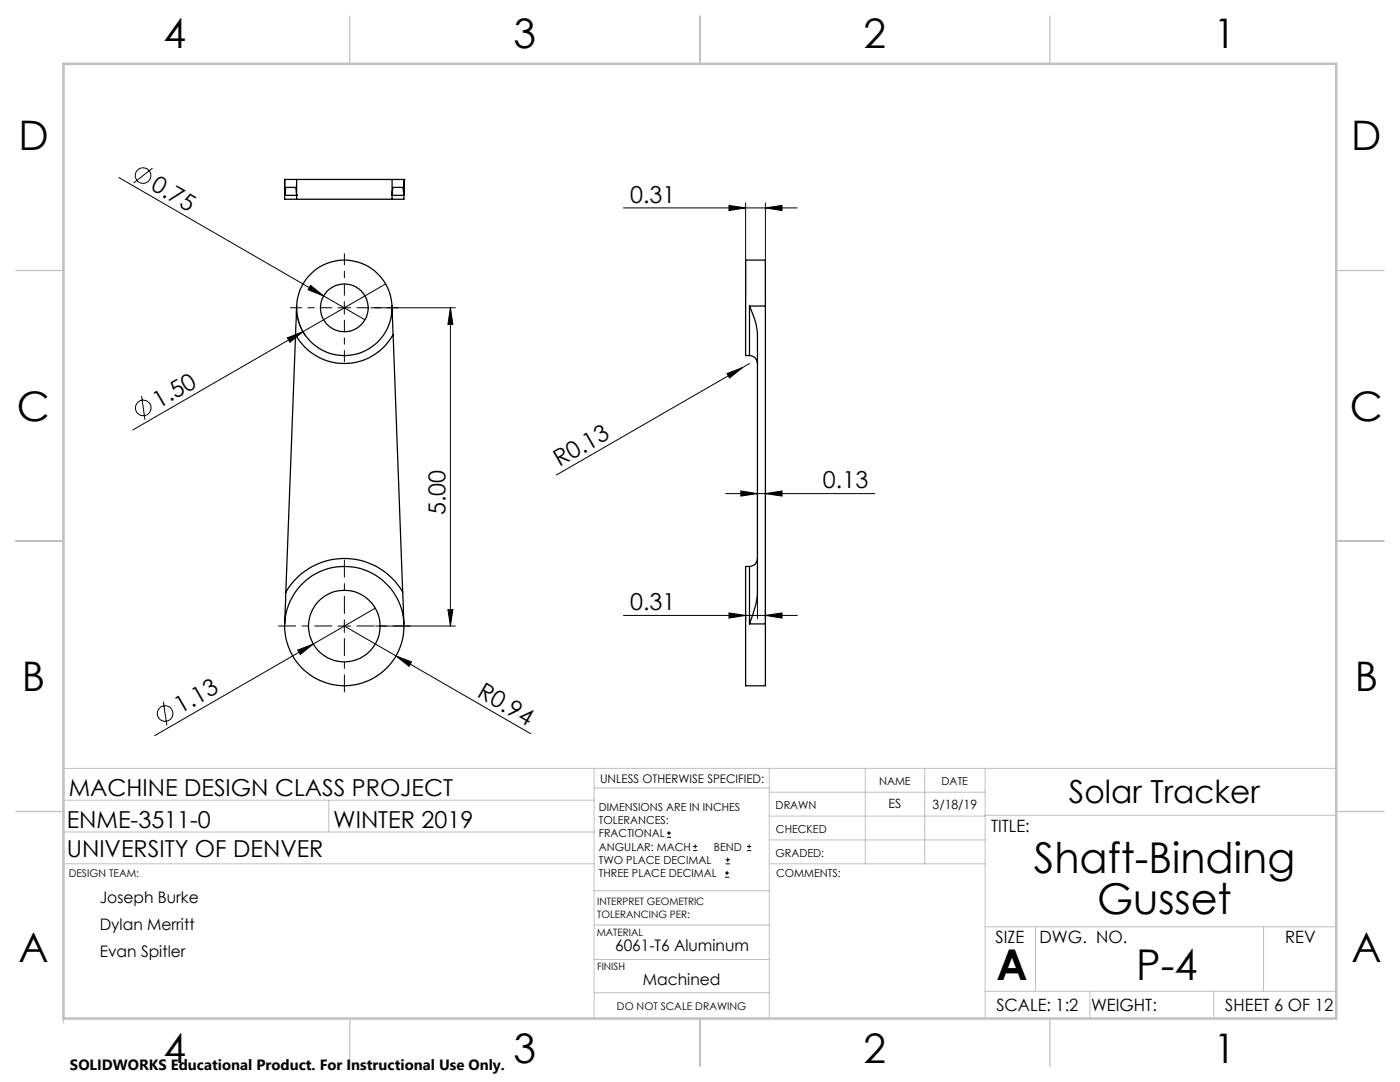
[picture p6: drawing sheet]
<svg xmlns="http://www.w3.org/2000/svg" width="279mm" height="216mm" viewBox="0 0 279 216" stroke-linecap="round" stroke-linejoin="round" font-family="sans-serif">
<g fill="none" stroke="#000" stroke-width=".2">
<path d="M23.7 35.4l49.1 28.4M30.4 33.5l-3.7 3M62 56.9l2.6 2.2-3.1-1.3zM77 56.7l-16.5 9.5M124.4 41.5h34.7M145.5 41l3.3 .5-3.3 .5zM148.8 40.5v19.9M152.8 41.5l3.3-.5v1zM152.8 40.5v19.9M28.3 79l.6 4.7M57.4 67.4l3.1-1.2-2.6 2.1zM59.2 62.1a10 10 0 0 0 1.8 4.9"/>
<path d="M60.5 66.2l-34 19.6M67.5 61.4h2.5M68.7 60.2v2.5M74 61.4h16.9M89.9 61.4l.5 3.3h-1zM89.9 61.4v63.5M145.1 74.5l3.1-1.2-2.6 2.1zM148.2 73.3l-37.2 21.5M149.6 72.5l-1.4 .8M144.8 98.5h29.8M147.8 98l3.4 .5-3.4 .5zM151.2 97.5v26"/>
<path d="M152.8 98.5l3.3-.5v1zM152.8 97.5v26.4M59.4 129.7l3.1-1.2-2.6 2.1zM62.5 128.5l-31.6 18.3M67.5 124.9h2.5M68.7 124.9l37.2 21.5M68.7 123.7v2.5M74.9 121.4l-12.4 7.1M75 124.9h15.9M79 130.9l3.1 1.2-.5 .9zM89.4 121.6h1l-.5 3.3zM124.4 122.8h34.7"/>
<path d="M145.5 122.3l3.3 .5-3.3 .5zM148.8 121.8v2.1M152.8 122.8l3.3-.5v1zM32.6 140l.7 4.7M133.1 167.1h.8M133.1 166.2h.8M133.5 165.8v.9M138.3 169.7h.8M138.3 168.9h.8M138.7 168.5v.8M144.7 175h.8M144.7 174.2h.8"/>
<path d="M144.8 172.4h.9M144.8 171.6h.9M145.1 173.8v.8M145.2 171.1v.9M149.1 169.7h.8M149.1 168.9h.8M149.5 168.5v.8"/>
<circle cx="28.6" cy="35" r="1.54"/>
<circle cx="28.6" cy="81.4" r="1.56"/>
<circle cx="32.9" cy="142.4" r="1.55"/>
</g>
<path d="M68.7 58.9v-8.3M66.2 61.4h-8.2M68.7 63.9v8.3M71.2 61.4h8.3" fill="none" stroke="#000" stroke-width=".2" stroke-dasharray="15.2 1.3 1.3 1.3" stroke-dashoffset="13"/>
<path d="M66.2 124.9h-10.6M68.7 122.4v-10.6M68.7 127.4v10.7M71.2 124.9h10.7" fill="none" stroke="#000" stroke-width=".2" stroke-dasharray="15.2 1.3 1.3 1.3" stroke-dashoffset="11.8"/>
<g fill="none" stroke="#c0c0c0" stroke-width=".2">
<path d="M12.7 159.7h105.9M65.6 159.7v6.3M118.6 153.3v49.9M118.6 157.2h34.9M153.5 153.3v49.9M153.5 158.1h43.1M172.7 153.3v19.1M184.5 153.3v19.1M196.6 153.3v49.9M266.7 153.3h-254v50.8M12.7 172.4h105.9M12.7 166h105.9"/>
<path d="M118.6 177.7h35M153.5 167.6h43.1M153.5 162.8h43.1M153.5 172.4h43.1M196.6 162.7h70.1M118.6 198.1h34.9M118.6 191.5h34.9M118.6 184.6h35M196.6 197.8h70.1M196.6 184.9h70.1M206.7 184.9v12.9M217.5 197.8v5.4"/>
<path d="M242.2 197.8v5.4M252.2 184.9v12.9"/>
</g>
<path d="M69.8 3.2v9.5M139.7 3.2v9.5M209.5 3.2v9.5M3.1 54h9.6M266.7 54h9.5M3.1 107.9h9.6M266.7 107.9h9.5M3.1 161.9h9.6M266.7 161.9h9.5M69.8 203.2v9.6M139.7 203.2v9.6M209.5 203.2v9.6" fill="none" stroke="#c0c0c0" stroke-width=".25"/>
<path d="M12.7 12.7h254v190.5h-254z" fill="none" stroke="#c0c0c0" stroke-width=".5"/>
<g fill="#000">
<path d="M62 56.9l2.6 2.2-3.1-1.3zM145.1 74.5l3.1-1.2-2.6 2.1zM79 130.9l3.1 1.2-.5 .9z"/>
<path d="M57.4 67.4l.5 .9 2.6-2.1zM59.4 129.7l.5 .9 2.6-2.1z"/>
<path d="M89.9 61.4l.5 3.3h-1zM89.4 121.6h1l-.5 3.3z"/>
<path d="M152.8 98.5l3.3-.5v1zM147.8 98l3.4 .5-3.4 .5zM152.8 41.5l3.3-.5v1zM145.5 41l3.3 .5-3.3 .5zM152.8 122.8l3.3-.5v1zM145.5 122.3l3.3 .5-3.3 .5z"/>
</g>
<g fill="none" stroke="#000" stroke-width=".25">
<path d="M56.8 39l.2-1.6h2l.2 1.6M56.8 39h2.4M56.8 35.8v3.2M59.2 38.8v.2M59.2 39.8h19M59.2 35.8h19M59.2 35.8h-2.4v4h2.4M59.2 39h.1M59.2 35.8v4M78.2 38.8v.2M78.2 39h.1M78.2 35.8v4"/>
<path d="M78.2 35.8h2.4M78.5 37.4h1.9l.2 1.6h-2.4zM80.6 35.8v4h-2.4M80.6 35.8h.1M59 66.8a11.1 11.1 0 0 0 19.5 0M59 66.8l-2 51.3M59.2 61.1l-.2 5.7M78.2 61.1l.3 5.7M78.5 66.8l1.9 51.3M149.6 70.9a1.57 1.57 0 0 1 1.6 1.6M149.6 61.1l1.1 3.1 .5 2.6v51.3a20.3 20.3 0 0 1-1.6 6.4M149.6 61.1v9.8"/>
<path d="M149.6 61.1h3.2M152.8 61.1v-9.2h-4v19h.8M152.8 61.1v63.4M57 118.1a13.5 13.5 0 0 1 23.4 0M57 118.1l-.2 6.4M80.4 118.1l.2 6.4M149.6 113h-.8v23.8h4v-12.3M149.6 113v11.5M151.2 111.4a1.57 1.57 0 0 1-1.6 1.6M149.6 124.5h3.2"/>
<circle cx="68.7" cy="61.4" r="9.5"/>
<circle cx="68.7" cy="61.4" r="4.8"/>
<circle cx="68.7" cy="124.9" r="11.9"/>
<circle cx="68.7" cy="124.9" r="7.1"/>
</g>
<g font-size="8.5">
<text x="206.3" y="174.2">Shaft-Binding</text>
<text x="218.9" y="182.3">Gusset</text>
<text x="198.9" y="195.5">A</text>
<text x="226.8" y="195.5">P-4</text>
</g>
<g font-size="8.1">
<text x="32.7" y="9.7">4</text>
<text x="102.5" y="9.7">3</text>
<text x="172.4" y="9.7">2</text>
<text x="242.2" y="9.7">1</text>
<text x="3.7" y="30">D</text>
<text x="269.7" y="30">D</text>
<text x="3.4" y="83.9">C</text>
<text x="269.4" y="83.9">C</text>
<text x="4.4" y="137.9">B</text>
<text x="270.4" y="137.9">B</text>
<text x="3.7" y="191.9">A</text>
<text x="269.7" y="191.9">A</text>
<text x="32.7" y="212.2">4</text>
<text x="102.5" y="212.2">3</text>
<text x="172.4" y="212.2">2</text>
<text x="242.2" y="212.2">1</text>
</g>
<text font-size="6.3" x="213.3" y="160.2">Solar Tracker</text>
<g font-size="4.7">
<text x="29.9" y="37.8" transform="rotate(30 29.9 37.8)">0.75</text>
<text x="125.7" y="40.5">0.31</text>
<text x="31.7" y="81.6" transform="rotate(-30 31.7 81.6)">1.50</text>
<text x="111.7" y="93.3" transform="rotate(-30 111.7 93.3)">R0.13</text>
<text x="164.2" y="97.5">0.13</text>
<text x="88.9" y="102.8" transform="rotate(-90 88.9 102.8)">5.00</text>
<text x="125.7" y="121.8">0.31</text>
<text x="36" y="142.6" transform="rotate(-30 36 142.6)">1.13</text>
<text x="95" y="138.9" transform="rotate(30 95 138.9)">R0.94</text>
<text x="13.7" y="158.8">MACHINE DESIGN CLASS PROJECT</text>
<text x="13.3" y="165.2">ENME-3511-0</text>
<text x="66.5" y="165.2">WINTER 2019</text>
<text x="13.3" y="171">UNIVERSITY OF DENVER</text>
</g>
<g font-size="3.4">
<text x="197.8" y="166">TITLE:</text>
<text x="198.7" y="188.1">SIZE</text>
<text x="207.5" y="188.1">DWG. NO.</text>
<text x="256.5" y="188.2">REV</text>
<text x="198.8" y="201.7">SCALE: 1:2</text>
<text x="217.7" y="201.8">WEIGHT:</text>
<text x="244.5" y="201.7">SHEET 6 OF 12</text>
</g>
<g font-size="3.2">
<text x="19.9" y="180.3">Joseph Burke</text>
<text x="19.9" y="185.6">Dylan Merritt</text>
<text x="19.9" y="190.9">Evan Spitler</text>
<text x="122.8" y="189.8">6061-T6 Aluminum</text>
<text x="128.3" y="196.6">Machined</text>
</g>
<text font-size="3" x="14" y="213.5">SOLIDWORKS Educational Product. For Instructional Use Only.</text>
<g font-size="2.5">
<text x="177.3" y="161.3">ES</text>
<text x="186.1" y="161.4">3/18/19</text>
</g>
<text font-size="2.4" x="119.8" y="156.2">UNLESS OTHERWISE SPECIFIED:</text>
<g font-size="2.2">
<text x="119.5" y="161.8">DIMENSIONS ARE IN INCHES</text>
<text x="154.8" y="161.4">DRAWN</text>
<text x="175.4" y="156.6">NAME</text>
<text x="187.9" y="156.7">DATE</text>
<text x="119.5" y="164.4">TOLERANCES:</text>
<text x="119.5" y="167.1">FRACTIONAL</text>
<text x="154.9" y="166.3">CHECKED</text>
<text x="119.5" y="169.7">ANGULAR: MACH</text>
<text x="119.5" y="172.4">TWO PLACE DECIMAL</text>
<text x="142.5" y="169.7">BEND</text>
<text x="154.8" y="170.9">GRADED:</text>
<text x="119.5" y="175">THREE PLACE DECIMAL</text>
<text x="154.9" y="175">COMMENTS:</text>
</g>
<g font-size="2.1">
<text x="13.7" y="175">DESIGN TEAM:</text>
<text x="123.1" y="201.6">DO NOT SCALE DRAWING</text>
</g>
<g font-size="2">
<text x="119.2" y="180.6">INTERPRET GEOMETRIC</text>
<text x="119.2" y="183.1">TOLERANCING PER:</text>
<text x="119.1" y="186.7">MATERIAL</text>
<text x="119.1" y="193.5">FINISH</text>
</g>
</svg>
